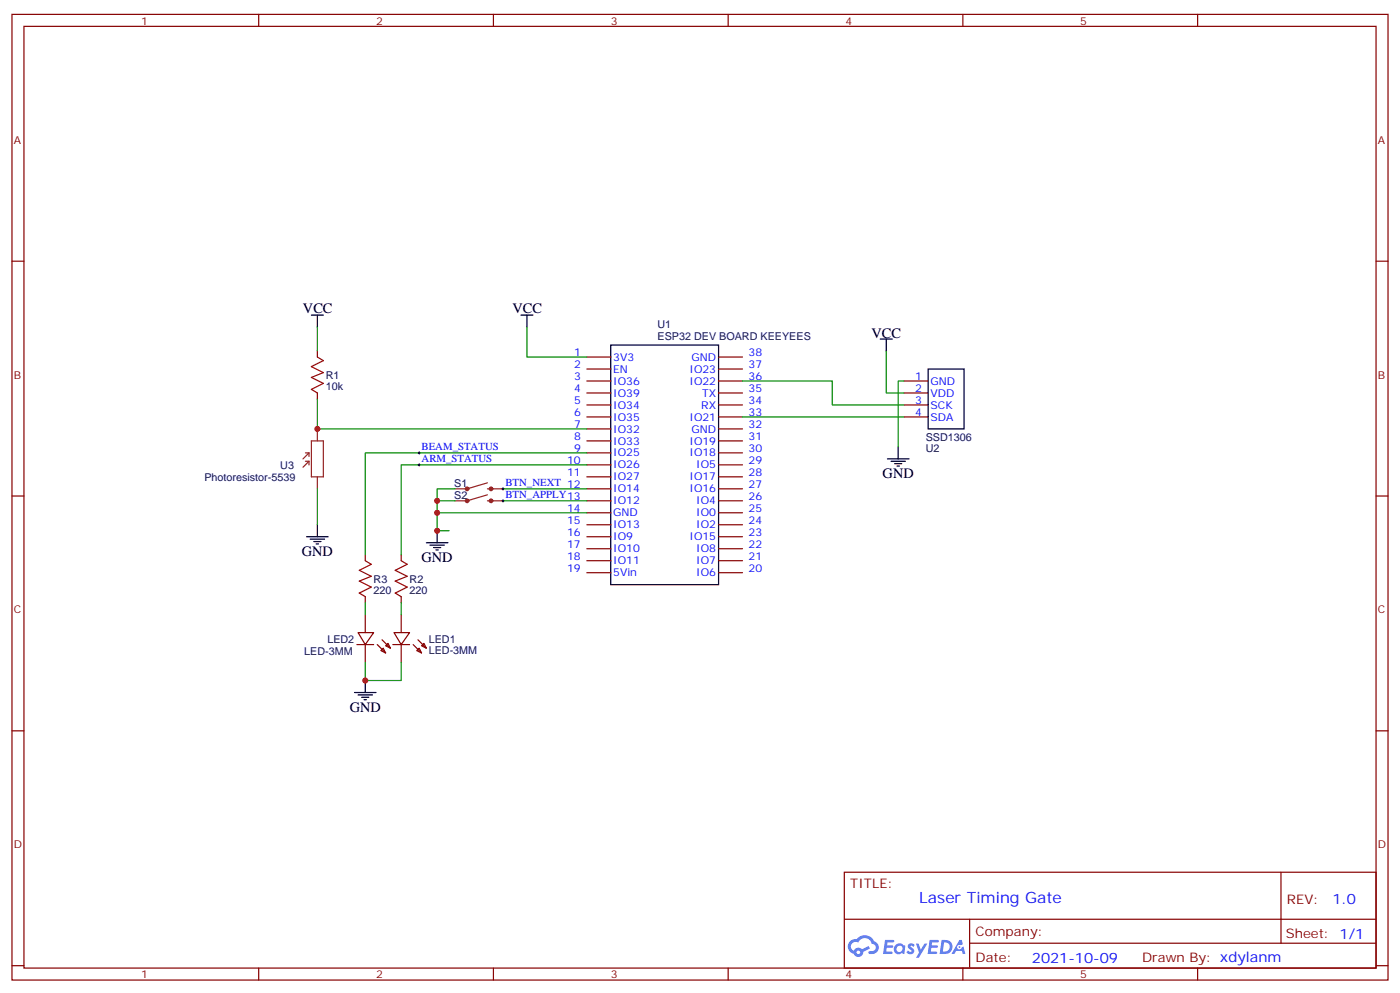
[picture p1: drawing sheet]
<svg xmlns="http://www.w3.org/2000/svg" width="412mm" height="292mm" viewBox="0 0 412 292" stroke-linecap="round" stroke-linejoin="round" font-family="sans-serif">
<g fill="none" stroke="#870000" stroke-width=".35">
<path d="M3.5 4.2h405.4v284.4h-405.4zM7.1 7.8h398.2v277.2h-398.2zM76.2 4.2v3.6M145.3 4.2v3.6M214.5 4.2v3.6M283.6 4.2v3.6M352.8 4.2v3.6M3.5 76.9h3.6M405.3 76.9h3.6M3.5 146h3.6M405.3 146h3.6M3.5 215.2h3.6"/>
<path d="M405.3 215.2h3.6M248.7 256.8h156.6v28.2h-156.6zM377.3 256.8v20.9M248.7 270.7h156.5M285.6 277.7h119.6M285.6 270.7v14.1M3.5 284.3h3.6M76.2 285v3.6M145.3 285v3.6M214.5 285v3.6M283.6 285v3.6M352.8 285v3.6"/>
<path d="M405.3 284.3h3.6"/>
</g>
<g fill="#5487ff">
<path d="M267.7 278a1.22 1.22 0 0 1 1.7 .3l-.4 .5a.47 .47 0 0 0-.3-.4 .47 .47 0 0 0-.5 .2l.1 .3a1.14 1.14 0 0 1 .8 1.7 1.14 1.14 0 0 1-1.9 0l-.2-.2 .5-.5 .7 .4a.29 .29 0 0 0 .3-.3 .29 .29 0 0 0-.2-.3 1.04 1.04 0 0 1-.6-1.7z"/>
<path d="M260.7 276.8h2.4l.3 .1-.2 .5-1.8 .1-.1 .9h1.5l.3 .3-.3 .4h-1.6l-.2 1.1h1.7l.2 .3-.2 .4h-2.6z"/>
<path d="M273.8 276.8h2.4l.3 .1-.1 .5-1.8 .1-.2 .9h1.6l.3 .3-.4 .4h-1.6l-.1 1.1h1.7l.2 .3-.2 .4h-2.6z"/>
<path d="M282.6 276.8h.7l.3 1.2-.6 .3a.69 .69 0 0 0-1 .3 .69 .69 0 0 0 .4 1 .69 .69 0 0 0 .9-.7l.5-.2 .6 2.2h-.8l-.2-.9h-1.8l-.5 .9h-.8z"/>
<path d="M269.8 277.8h.8l.6 1.9 1.1-1.9h.9l-2.6 4.2h-.8l.9-1.5z"/>
<path d="M277.4 276.8l-.6 4.1h1.3a2.11 2.11 0 0 0 2.5-2.1 2.11 2.11 0 0 0-2.5-2zM278.1 277.5a1.39 1.39 0 0 1 1.7 1.4 1.39 1.39 0 0 1-1.8 1.3h-.3z"/>
<path d="M263.7 278.4a1.54 1.54 0 0 0-.1 2.1 1.54 1.54 0 0 0 2.2 .2l.6 .2 .3-2.3-.2-.2-.4-.1a1.49 1.49 0 0 0-2.4 .1zM264 279.4a.94 .94 0 0 1 1.8 0 .94 .94 0 0 1-1.8 0z"/>
<path d="M250.4 277.1a2.18 2.18 0 0 0 1.1 3.7 1.44 1.44 0 0 0 1.6 1 1.44 1.44 0 0 0 1.2-1.5l2-1-.5-.8-1.9 1a1.47 1.47 0 0 0-2.4 .5 1.39 1.39 0 0 1-.7-2 1.39 1.39 0 0 1 2-.5 2.12 2.12 0 0 1 2.2-1.3 2.12 2.12 0 0 1 1.9 1.7 1.14 1.14 0 0 1 1.1 1.4 1.14 1.14 0 0 1-1.7 .8 .43 .43 0 0 0-.5 .3 .43 .43 0 0 0 .4 .5 1.98 1.98 0 0 0 2.5-1.2 1.98 1.98 0 0 0-1.2-2.5 3.1 3.1 0 0 0-5.3-.7l-.9 .1zM252.3 280.4a.55 .55 0 0 1 1.1 0 .55 .55 0 0 1-1.1 0z"/>
<circle cx="282.6" cy="278.9" r=".26"/>
</g>
<g fill="none" stroke="#000" stroke-width=".35">
<path d="M91.7 92.8h3.5M93.5 92.8v3.5M153.5 92.8h3.5M155.2 92.8v3.5M259.3 99.8h3.5M261.1 99.8v3.6M179.9 101.6h31.8v70.6h-31.8zM273.4 108.7h10.6v17.6h-10.6zM261.4 135.1h6.4M262.5 135.8h4.2M263.5 136.5h2.1M264.2 137.2h.7"/>
<path d="M264.6 131.6v3.5M90.3 158h6.4M91.4 158.7h4.2M92.4 159.5h2.1M93.5 154.5v3.5M125.6 159.8h6.3M128.8 156.3v3.5M93.1 160.2h.7M126.6 160.5h4.3M127.7 161.2h2.1M128.4 161.9h.7M104.4 203.9h6.4"/>
<path d="M105.5 204.6h4.2M106.5 205.3h2.2M107.2 206h.7M107.6 200.4v3.5"/>
</g>
<g fill="none" stroke="#870000" stroke-width=".35">
<path d="M93.5 103.4v1.7M93.5 115.7v1.8M172.9 105.1h7M172.9 108.7h7M172.9 112.2h7M172.9 115.7h7M172.9 119.2h7M211.7 105.1h7M211.7 108.7h7M211.7 112.2h7M211.7 115.7h7M211.7 119.2h7"/>
<path d="M266.3 112.2h7.1M266.3 115.7h7.1M266.3 119.2h7.1M172.9 122.8h7M172.9 126.3h7M172.9 129.8h7M172.9 133.3h7M172.9 136.9h7M211.7 122.8h7M211.7 126.3h7M211.7 129.8h7M211.7 133.3h7"/>
<path d="M211.7 136.9h7M266.3 122.8h7.1M172.9 140.4h7M172.9 143.9h7M172.9 147.5h7M172.9 151h7M172.9 154.5h7M172.9 158h7M211.7 140.4h7M211.7 143.9h7M211.7 147.5h7M211.7 151h7"/>
<path d="M211.7 154.5h7M211.7 158h7M107.6 163.3v1.8M107.6 175.7v1.7M118.2 163.3v1.8M118.2 175.7v1.7M172.9 161.6h7M172.9 165.1h7M172.9 168.6h7M211.7 161.6h7M211.7 165.1h7M211.7 168.6h7"/>
<path d="M105.1 189.8h5M105.5 186.3h4.6l-2.5 3.5zM107.6 181v5.3M107.6 189.8v5.3M111.1 189.8l2.5 2.5M112.2 191.6l.7-.7 .7 1.4zM112.5 188.4l2.5 2.5M113.6 190.1l.7-.7 .7 1.5zM115.7 189.8h4.9M116.1 186.3h4.5l-2.4 3.5zM118.2 181v5.3M118.2 189.8v5.3"/>
<path d="M121.7 189.8l2.5 2.5M122.8 191.6l.7-.7 .7 1.4zM123.1 188.4l2.5 2.5M124.2 190.1l.7-.7 .7 1.5z"/>
</g>
<g fill="none" stroke="#8c2424" stroke-width=".35">
<path d="M90 135.8h1M90 133.3h1M91 135.8l-1.7 1.8M91 133.3l-1.7 1.8M91 133.3v1.1M91 135.8v1.1M91.7 129.8h3.5v10.6h-3.5zM93.5 126.3v3.5M93.5 140.4v3.5M143.6 142.2l-6 1.7h-3.5M143.6 143.9h4.6M143.6 145.7l-6 1.8h-3.5"/>
<path d="M143.6 147.5h4.6"/>
</g>
<g fill="none" stroke="#8c2424" stroke-width=".71">
<circle cx="137.6" cy="143.9" r=".35"/>
<circle cx="137.6" cy="147.5" r=".35"/>
<circle cx="144.6" cy="147.5" r=".35"/>
<circle cx="144.6" cy="143.9" r=".35"/>
</g>
<path d="M93.5 105.1l1.7 1.1-3.5 1.7 3.5 1.8-3.5 1.4 3.5 1.8-3.5 1.8 1.8 1M107.6 165.1l1.8 1.1-3.6 1.7 3.6 1.8-3.6 1.4 3.6 1.8-3.6 1.7 1.8 1.1M118.2 165.1l1.7 1.1-3.5 1.7 3.5 1.8-3.5 1.4 3.5 1.8-3.5 1.7 1.8 1.1" fill="none" stroke="#a10000" stroke-width=".35"/>
<g fill="none" stroke="#008700" stroke-width=".35">
<path d="M93.5 96.3v7.1M155.2 96.3v8.8h17.7M93.5 117.5v8.8h79.4M218.7 112.2h26.5v7h21.1M261.1 103.4v12.3h5.2M266.3 112.2h-1.7v19.4M172.9 136.9h-54.7v26.4M172.9 133.3h-65.3v30M218.7 122.8h47.6M93.5 143.9v10.6M128.8 147.5h5.3M134.1 143.9h-5.3v7.1"/>
<path d="M148.2 147.5h24.7M148.2 143.9h24.7M172.9 151h-44.1v5.3h3.5M107.6 177.4v3.6M118.2 177.4v3.6M107.6 195.1v5.3h10.6v-5.3"/>
</g>
<path d="M123.1 136.9h.7M123.1 133.3h.7M123.5 133v.7M123.5 136.5v.7M147.8 143.9h.7M147.8 147.5h.7M148.2 143.6v.7M148.2 147.1v.7" fill="none" stroke="#000" stroke-width=".29"/>
<g fill="#c00">
<circle cx="93.5" cy="126.3" r=".88"/>
<circle cx="107.6" cy="200.4" r=".88"/>
<circle cx="128.8" cy="151" r=".88"/>
<circle cx="128.8" cy="147.5" r=".88"/>
<circle cx="128.8" cy="156.3" r=".88"/>
</g>
<text font-size="4.6" fill="#00f" x="270.8" y="265.8">Laser Timing Gate</text>
<g font-size="4.2">
<text x="89.3" y="92.1">VCC</text>
<text x="151" y="92.1">VCC</text>
<text x="256.7" y="99.5">VCC</text>
<text x="260" y="140.8">GND</text>
<text x="88.9" y="163.7">GND</text>
<text x="124.2" y="165.5">GND</text>
<text x="103" y="209.5">GND</text>
</g>
<g font-size="4.2" fill="#00f">
<text x="392.5" y="266.1">1.0</text>
<text x="304" y="283.4">2021-10-09</text>
</g>
<g font-size="3.9" fill="#800">
<text x="250.5" y="261.4">TITLE:</text>
<text x="379.1" y="266.1">REV:</text>
<text x="287.4" y="275.6">Company:</text>
<text x="378.7" y="276.2">Sheet: 1/1</text>
<text x="287.4" y="283.3">Date:</text>
<text x="336.4" y="283.4">Drawn By: xdylanm</text>
</g>
<g font-size="3.2" fill="#800">
<text x="41.6" y="7.2">1</text>
<text x="110.8" y="7.2">2</text>
<text x="179.9" y="7.2">3</text>
<text x="249.1" y="7.2">4</text>
<text x="318.2" y="7.2">5</text>
<text x="4.1" y="42.3">A</text>
<text x="405.9" y="42.3">A</text>
<text x="4.1" y="111.5">B</text>
<text x="405.9" y="111.5">B</text>
<text x="4.1" y="180.6">C</text>
<text x="405.9" y="180.6">C</text>
<text x="4.1" y="249.8">D</text>
<text x="405.9" y="249.8">D</text>
<text x="41.6" y="288">1</text>
<text x="110.8" y="288">2</text>
<text x="179.9" y="288">3</text>
<text x="249.1" y="288">4</text>
<text x="318.2" y="288">5</text>
</g>
<g font-size="3.2" fill="#000080">
<text x="193.7" y="100">ESP32 DEV BOARD KEEYEES</text>
<text x="193.7" y="96.7">U1</text>
<text x="96" y="111.7">R1</text>
<text x="96" y="114.8">10k</text>
<text x="272.7" y="129.8">SSD1306</text>
<text x="272.7" y="133">U2</text>
<text x="60.2" y="141.6">Photoresistor-5539</text>
<text x="82.6" y="138.1">U3</text>
<text x="133.8" y="143.3">S1</text>
<text x="133.8" y="146.8">S2</text>
<text x="110.1" y="171.6">R3</text>
<text x="120.6" y="171.6">R2</text>
<text x="110.1" y="174.8">220</text>
<text x="120.6" y="174.8">220</text>
<text x="96.4" y="189.3">LED2</text>
<text x="126.3" y="189.3">LED1</text>
<text x="89.6" y="192.8">LED-3MM</text>
<text x="126.3" y="192.4">LED-3MM</text>
</g>
<g font-size="3.2" fill="#00f">
<text x="169.1" y="104.8">1</text>
<text x="180.6" y="106.2">3V3</text>
<text x="203.7" y="106.2">GND</text>
<text x="220.5" y="104.8">38</text>
<text x="169.1" y="108.3">2</text>
<text x="169.1" y="111.8">3</text>
<text x="180.6" y="109.7">EN</text>
<text x="180.6" y="113.2">IO36</text>
<text x="203.1" y="113.2">IO22</text>
<text x="203.1" y="109.7">IO23</text>
<text x="220.5" y="111.8">36</text>
<text x="220.5" y="108.3">37</text>
<text x="269.6" y="111.8">1</text>
<text x="274.1" y="113.2">GND</text>
<text x="169.1" y="115.4">4</text>
<text x="169.1" y="118.9">5</text>
<text x="180.6" y="116.8">IO39</text>
<text x="206.8" y="116.8">TX</text>
<text x="220.5" y="118.9">34</text>
<text x="220.5" y="115.4">35</text>
<text x="269.6" y="115.4">2</text>
<text x="269.6" y="118.9">3</text>
<text x="274.1" y="116.8">VDD</text>
<text x="169.1" y="122.4">6</text>
<text x="169.1" y="125.9">7</text>
<text x="180.6" y="120.3">IO34</text>
<text x="180.6" y="123.8">IO35</text>
<text x="203.1" y="123.8">IO21</text>
<text x="206.6" y="120.3">RX</text>
<text x="220.5" y="125.9">32</text>
<text x="220.5" y="122.4">33</text>
<text x="269.6" y="122.4">4</text>
<text x="274.1" y="120.3">SCK</text>
<text x="274.1" y="123.8">SDA</text>
<text x="169.1" y="129.5">8</text>
<text x="180.6" y="127.4">IO32</text>
<text x="180.6" y="130.9">IO33</text>
<text x="203.1" y="130.9">IO19</text>
<text x="203.7" y="127.4">GND</text>
<text x="220.5" y="129.5">31</text>
<text x="124.2" y="136">ARM_STATUS</text>
<text x="124.2" y="132.5">BEAM_STATUS</text>
<text x="167.1" y="136.5">10</text>
<text x="169.1" y="133">9</text>
<text x="180.6" y="134.4">IO25</text>
<text x="180.6" y="137.9">IO26</text>
<text x="203.1" y="134.4">IO18</text>
<text x="205.1" y="137.9">IO5</text>
<text x="220.5" y="136.5">29</text>
<text x="220.5" y="133">30</text>
<text x="148.9" y="143.1">BTN_NEXT 12</text>
<text x="167.1" y="140.1">11</text>
<text x="180.6" y="141.5">IO27</text>
<text x="203.1" y="141.5">IO17</text>
<text x="220.5" y="140.1">28</text>
<text x="220.5" y="143.6">27</text>
<text x="148.9" y="146.6">BTN_APPLY13</text>
<text x="180.6" y="145">IO14</text>
<text x="180.6" y="148.5">IO12</text>
<text x="203.1" y="145">IO16</text>
<text x="205.1" y="148.5">IO4</text>
<text x="220.5" y="147.1">26</text>
<text x="167.1" y="150.6">14</text>
<text x="167.1" y="154.2">15</text>
<text x="180.6" y="152">GND</text>
<text x="180.6" y="155.6">IO13</text>
<text x="205.1" y="155.6">IO2</text>
<text x="205.1" y="152">IO0</text>
<text x="220.5" y="154.2">24</text>
<text x="220.5" y="150.6">25</text>
<text x="167.1" y="157.7">16</text>
<text x="167.1" y="161.2">17</text>
<text x="180.6" y="159.1">IO9</text>
<text x="203.1" y="159.1">IO15</text>
<text x="220.5" y="161.2">22</text>
<text x="220.5" y="157.7">23</text>
<text x="167.1" y="164.7">18</text>
<text x="180.6" y="162.6">IO10</text>
<text x="180.6" y="166.2">IO11</text>
<text x="205.1" y="166.2">IO7</text>
<text x="205.1" y="162.6">IO8</text>
<text x="220.5" y="164.7">21</text>
<text x="167.1" y="168.3">19</text>
<text x="180.6" y="169.7">5Vin</text>
<text x="205.1" y="169.7">IO6</text>
<text x="220.5" y="168.3">20</text>
</g>
</svg>
